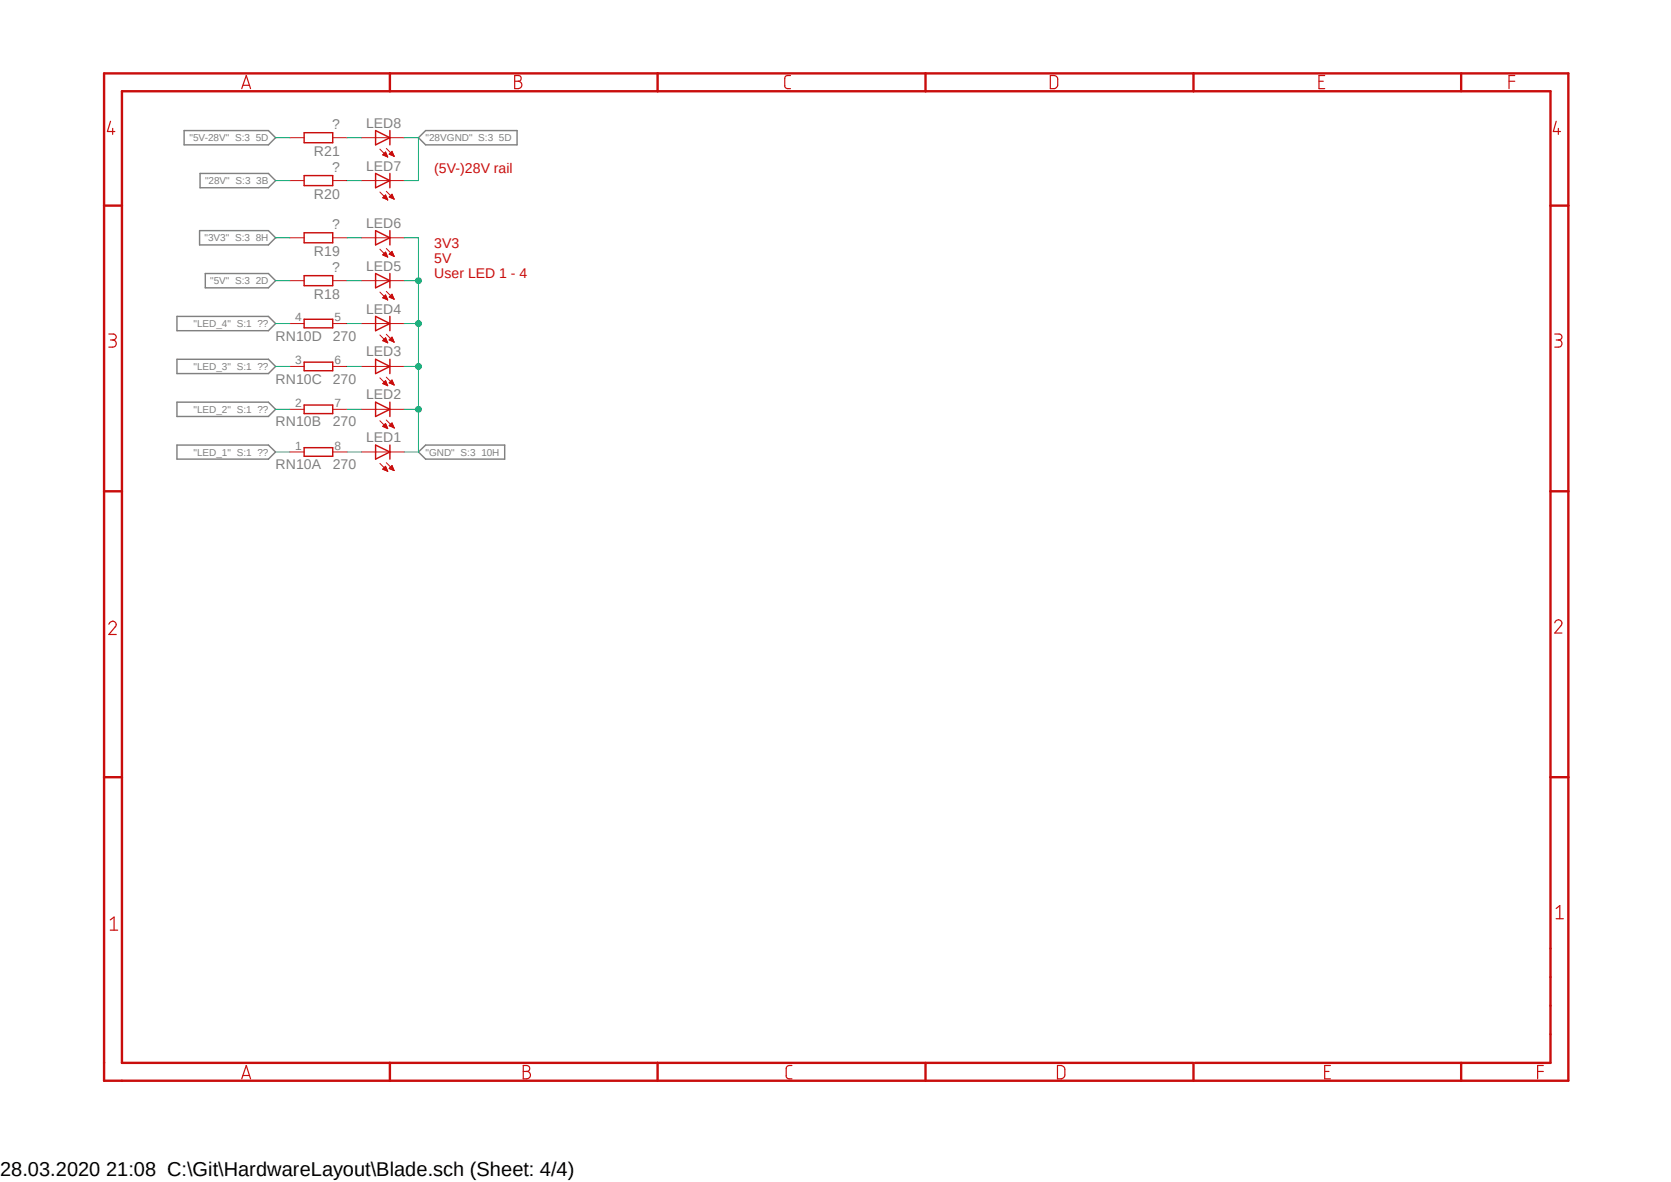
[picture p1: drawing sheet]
<svg xmlns="http://www.w3.org/2000/svg" width="297mm" height="210mm" viewBox="0 0 297 210" stroke-linecap="round" stroke-linejoin="round" font-family="sans-serif">
<path d="M18 12.1l261.1 180.6M279.1 12.1l-261.1 180.6" fill="none" stroke="#fff" stroke-width=".18"/>
<path d="M32.7 23.2h15l1.3 1.3-1.3 1.2h-15zM35.6 30.8h12.1l1.3 1.3-1.3 1.3h-12.1zM74.4 24.5l1.2-1.3h16.3v2.5h-16.3zM31.5 56.2h16.2l1.3 1.3-1.3 1.3h-16.2zM35.5 41h12.2l1.3 1.2-1.3 1.3h-12.2zM36.5 48.6h11.2l1.3 1.3-1.3 1.2h-11.2zM31.5 79.1h16.2l1.3 1.2-1.3 1.3h-16.2zM31.5 63.8h16.2l1.3 1.3-1.3 1.3h-16.2zM31.5 71.5h16.2l1.3 1.2-1.3 1.3h-16.2zM74.4 80.3l1.2-1.2h14.1v2.5h-14.1z" fill="none" stroke="#808080" stroke-width=".25"/>
<g fill="none" stroke="#c90d0c" stroke-width=".25">
<path d="M54.1 23.6h5v1.8h-5zM54.1 31.2h5v1.8h-5zM66.8 23.2l2.5 1.3-2.5 1.2zM66.8 30.8l2.5 1.3-2.5 1.3zM69.3 23.2v2.5M69.3 30.8v2.6M54.1 41.4h5v1.7h-5zM54.1 49h5v1.8h-5zM54.1 56.7h5v1.6h-5zM66.8 41l2.5 1.2-2.5 1.3zM66.8 48.6l2.5 1.3-2.5 1.2zM66.8 56.2l2.5 1.3-2.5 1.3z"/>
<path d="M69.3 41v2.5M69.3 48.6v2.5M69.3 56.2v2.6M54.1 79.5h5v1.6h-5zM54.1 64.3h5v1.6h-5zM54.1 72h5v1.5h-5zM66.8 79.1l2.5 1.2-2.5 1.3zM66.8 63.8l2.5 1.3-2.5 1.3zM66.8 71.5l2.5 1.2-2.5 1.3zM69.3 63.8v2.6M69.3 71.5v2.5M69.3 79.1v2.5"/>
</g>
<g fill="none" stroke="#c90d0c" stroke-width=".18">
<path d="M51.5 32.1h2.6M51.5 24.5h2.6M59.1 32.1h2.6M59.1 24.5h2.6M64.2 32.1h7.6M64.2 24.5h7.6M67.5 34.1l1.4 1.5M67.5 26.5l1.4 1.4M68 35.1l.5-.5 .4 .9zM68 35.1h.7M68 27.5l.9 .4M68 27.5l.5-.5 .4 .9"/>
<path d="M68 27.5h.7M68.1 35.1h.6M68.1 27.4h.6M68.2 35h.5M68.2 27.6h.6M68.2 27.3h.5M68.2 35.2h.6M68.3 34.9h.3M68.3 27.3h.3M68.4 34.8h.2M68.4 27.1h.2M68.4 27.7h.4"/>
<path d="M68.5 35.3h.3M68.5 34.7h.1M68.5 27.1h.1M68.6 27.8h.2M68.7 34l1.4 1.4M68.7 35.4h.2M68.7 26.4l1.4 1.4M68.8 27.9h.1M69.2 35h.6M69.2 27.4h.7M69.2 27.3h.6M69.3 35.1h.6"/>
<path d="M69.3 34.9h.5M69.3 27.3h.5M69.4 34.8h.4M69.4 27.1h.4M69.4 27.5h.5M69.5 35.1h.4M69.5 34.7h.3M69.5 27.1h.2M69.6 34.6h.1M69.6 27h.1M69.6 34.5h.1M69.6 27.6h.4"/>
<path d="M69.7 35.2h.3M69.7 34.5l.4 .9-.9-.4zM69.7 26.9l.4 .9-.9-.4zM69.8 27.7h.2M69.9 35.3h.1M70 27.8h.1M51.5 57.5h2.6M51.5 49.9h2.6M51.5 42.2h2.6M59.1 57.5h2.6M59.1 49.9h2.6M59.1 42.2h2.6"/>
<path d="M64.2 57.5h7.6M64.2 49.9h7.6M64.2 42.2h7.6M67.5 59.5l1.4 1.4M67.5 51.9l1.4 1.4M67.5 44.3l1.4 1.4M68 52.9l.9 .4M68 52.9l.5-.5 .4 .9M68 52.9h.7M68 45.3l.5-.5 .4 .9zM68 45.3h.7M68.1 52.8h.6"/>
<path d="M68.1 45.2h.6M68.2 45.4h.5M68.2 52.7h.5M68.2 45.1h.5M68.2 53h.6M68.3 52.7h.3M68.3 45h.3M68.4 52.6h.2M68.4 45.5h.4M68.4 44.9h.2M68.5 53.1h.3M68.5 52.5h.1"/>
<path d="M68.5 44.8h.1M68.6 45.6h.2M68.7 59.4l1.4 1.4M68.7 51.8l1.4 1.4M68.7 53.2h.2M68.7 44.2l1.4 1.4M68.8 45.6h.1M68.8 53.3h.1M69.2 52.7h.6M69.2 45.2h.7M69.2 45.1h.6M69.3 52.8h.6"/>
<path d="M69.3 52.7h.5M69.3 45h.5M69.4 52.6h.4M69.4 45.3h.5M69.4 44.9h.4M69.5 52.9h.4M69.5 52.5h.3M69.5 44.8h.2M69.6 52.4h.1M69.6 45.4h.4M69.6 44.7h.1M69.6 59.9h.1"/>
<path d="M69.6 52.3h.1M69.7 53h.3M69.7 52.3l-.5 .5 .9 .4M69.7 52.3l.4 .9M69.7 44.7l.4 .9-.9-.4zM69.8 45.5h.2M69.9 53.1h.1M70 45.6h.1M51.5 72.7h2.6M51.5 65.1h2.6M59.1 72.7h2.6M59.1 65.1h2.6"/>
<path d="M64.2 72.7h7.6M64.2 65.1h7.6M67.5 74.8l1.4 1.4M67.5 67.1l1.4 1.4M68 75.8l.5-.5 .4 .9zM68 75.7h.7M68.1 68.1h.6M68.1 60.5h.6M68.1 75.6h.6M68.1 68.2h.6M68.2 68h.5M68.2 60.4h.5"/>
<path d="M68.2 75.8h.6M68.2 75.6h.5M68.2 67.9h.5M68.2 60.3h.4M68.3 75.5h.3M68.3 60.7h.5M68.3 68.3h.5M68.3 67.8h.3M68.3 60.2h.3M68.4 75.4h.2M68.4 75.9h.4M68.4 67.7h.2"/>
<path d="M68.4 60.1h.2M68.5 75.3h.1M68.5 67.6h.1M68.5 60.7h.3M68.5 67.6l-.5 .6 .9 .3M68.5 67.6l.4 .9M68.5 68.4h.3M68.5 60l-.5 .5 .9 .4M68.5 60l.4 .9M68.5 60l.1 .1M68.6 76h.2M68.7 74.6l1.4 1.5"/>
<path d="M68.7 67l1.4 1.4M68.7 60.8h.2M68.7 68.5h.2M68.8 76.1h.1M69.2 68h.7M69.2 68l.9 .4M69.2 60.4h.7M69.2 60.4l.9 .4M69.2 60.4l.5-.5 .4 .9M69.2 75.6h.7M69.2 75.6h.6M69.3 67.9h.5"/>
<path d="M69.3 60.3h.5M69.3 75.5h.5M69.3 60.5h.6M69.3 67.8h.5M69.3 60.2h.5M69.4 75.4h.4M69.4 68.1h.5M69.4 75.7h.5M69.4 67.7h.4M69.4 60.1h.4M69.5 75.3h.2M69.5 67.6h.2"/>
<path d="M69.5 60.5h.4M69.6 68.2h.4M69.6 60h.1M69.6 75.2h.1M69.6 67.6h.1M69.6 75.8h.4M69.7 75.1l.4 .9-.9-.4zM69.7 67.5l-.5 .5M69.7 67.5l.4 .9M69.7 60.7h.3M69.8 68.3h.2M69.8 75.9h.2"/>
<path d="M69.9 60.7h.1M70 68.4h.1M51.5 80.3h2.6M59.1 80.3h2.6M64.2 80.3h7.6M67.5 82.3l1.4 1.4M68 83.4l.5-.6 .4 .9zM68 83.4h.7M68.1 83.3h.6M68.2 83.2h.5M68.2 83.5h.6M68.3 83.1h.3"/>
<path d="M68.4 83h.2M68.5 83.6h.3M68.5 82.9h.1M68.7 82.2l1.4 1.4M68.7 83.7h.2M68.9 83.7v.1M69.2 83.2h.6M69.3 83.3h.6M69.3 83.1h.5M69.4 83h.4M69.5 83.4h.4M69.5 82.9h.3"/>
<path d="M69.6 82.8h.1M69.7 83.5h.3M69.7 82.7l-.5 .5 .9 .4M69.7 82.7l.4 .9M69.9 83.6h.1"/>
</g>
<g fill="none" stroke="#c90d0c" stroke-width=".42">
<path d="M69.3 13v3.2M116.9 13v3.2M164.5 13v3.2M212.1 13v3.2M259.7 13v3.2M18.5 36.5h3.2M275.6 36.5h3.2M18.5 87.3h3.2M275.6 87.3h3.2M18.5 138.1h3.2M275.6 138.1h3.2M69.3 188.8v3.2"/>
<path d="M116.9 188.8v3.2M164.5 188.8v3.2M212 188.8h-190.3v-172.6h253.9v172.6h-15.8M212.1 188.8v3.2M212.4 188.8h47.3v3.2h-241.2v-179h260.3v179h-19"/>
</g>
<g fill="none" stroke="#c90d0c" stroke-width=".21">
<path d="M43 15.7l.8-2.3 .7 2.3M43.2 15.2h1.1M91.5 13.4h.6a.51 .51 0 0 1 .5 .5 .51 .51 0 0 1-.5 .5 .66 .66 0 0 1 .7 .7 .66 .66 0 0 1-.7 .6h-.6zM91.5 14.4h.6M140.5 13.4l-.8 .1-.2 .2v1.5a.5 .5 0 0 0 .5 .5h.5M186.7 13.4h.7a.65 .65 0 0 1 .6 .7v1a.75 .75 0 0 1-.6 .6h-.7zM234.4 14.4h.8M235.5 13.4h-1.1v2.3h1.1M268.2 14.4h1M269.2 13.4h-1v2.3M19.6 21.5l-.5 1.9h1.3M20 22.8v1.1"/>
<path d="M276.6 21.5l-.5 1.9h1.3M277 22.8v1.1M19.3 59.4h.9a.53 .53 0 0 1 .5 .5 .53 .53 0 0 1-.5 .5h-.6M276.4 59.4h.7a.53 .53 0 0 1 .5 .5 .53 .53 0 0 1-.5 .5h-.5M20 60.4a.64 .64 0 0 1 .7 .6 .64 .64 0 0 1-.7 .7h-.7M277 60.4a.64 .64 0 0 1 .6 .6 .64 .64 0 0 1-.6 .7h-.6M19.3 110.9a.64 .64 0 0 1 .9-.5 .64 .64 0 0 1 .2 1l-1.1 1.3h1.4M276.4 110.7a.63 .63 0 0 1 .8-.5 .63 .63 0 0 1 .3 1l-1.1 1.3h1.2M19.6 163.4l.7-.5v2.4M19.6 165.3h1.3M276.6 161.4l.6-.5v2.3M276.6 163.2h1.3"/>
<path d="M43 191.7l.8-2.4 .7 2.4M43.2 191.1h1.1M93 189.3h.6a.53 .53 0 0 1 .6 .5 .53 .53 0 0 1-.6 .6 .66 .66 0 0 1 .7 .6 .66 .66 0 0 1-.7 .7h-.6zM93 190.4h.6M140.8 189.3h-.5l-.5 .3-.1 1.5a.51 .51 0 0 0 .6 .6h.5M188 189.3h.6a.74 .74 0 0 1 .7 .7v1a.74 .74 0 0 1-.7 .7h-.6zM235.5 190.4h.7M236.5 189.3h-1v2.4h1M273.3 190.4h1M274.3 189.3h-1v2.4"/>
</g>
<path d="M71.8 57.5h2.6v22.8h-2.6M71.8 65.1h2.6" fill="none" stroke="#0dab76" stroke-width=".18"/>
<circle cx="74.4" cy="65.1" r=".51" fill="#0dab76"/>
<g fill="none" stroke="#0dab76" stroke-width=".18">
<path d="M71.8 72.7h2.6"/>
<circle cx="74.4" cy="65.1" r=".51"/>
</g>
<circle cx="74.4" cy="72.7" r=".51" fill="#0dab76"/>
<g fill="none" stroke="#0dab76" stroke-width=".18">
<path d="M74.4 49.9v7.6"/>
<circle cx="74.4" cy="72.7" r=".51"/>
</g>
<circle cx="74.4" cy="57.5" r=".51" fill="#0dab76"/>
<g fill="none" stroke="#0dab76" stroke-width=".18">
<path d="M71.8 42.2h2.6v7.7h-2.6"/>
<circle cx="74.4" cy="57.5" r=".51"/>
</g>
<circle cx="74.4" cy="49.9" r=".51" fill="#0dab76"/>
<g fill="none" stroke="#0dab76" stroke-width=".18">
<path d="M49 32.1h2.5M49 24.5h2.5M61.7 32.1h2.5M61.7 24.5h2.5M71.8 24.5h2.6v7.6h-2.6M49 57.5h2.5M49 49.9h2.5M49 42.2h2.5M61.7 57.5h2.5M61.7 49.9h2.5M61.7 42.2h2.5M49 65.1h2.5"/>
<path d="M49 72.7h2.5M61.7 65.1h2.5M61.7 72.7h2.5M49 80.3h2.5M61.7 80.3h2.5"/>
<circle cx="74.4" cy="49.9" r=".51"/>
</g>
<text font-size="3.6" x="0" y="208.9">28.03.2020 21:08 C:\Git\HardwareLayout\Blade.sch (Sheet: 4/4)</text>
<g font-size="2.5" fill="#808080">
<text x="59" y="22.9">?</text>
<text x="65.1" y="22.7">LED8</text>
<text x="55.8" y="27.8">R21</text>
<text x="55.8" y="35.4">R20</text>
<text x="59" y="30.6">?</text>
<text x="65.1" y="30.3">LED7</text>
<text x="59" y="40.7">?</text>
<text x="65.1" y="40.5">LED6</text>
<text x="55.8" y="45.5">R19</text>
<text x="55.8" y="53.1">R18</text>
<text x="59" y="48.3">?</text>
<text x="65.1" y="48.1">LED5</text>
<text x="65.1" y="55.7">LED4</text>
<text x="49" y="60.5">RN10D</text>
<text x="59.1" y="60.5">270</text>
<text x="65.1" y="63.3">LED3</text>
<text x="49" y="68.2">RN10C</text>
<text x="59.1" y="68.2">270</text>
<text x="65.1" y="71">LED2</text>
<text x="49" y="75.8">RN10B</text>
<text x="59.1" y="75.8">270</text>
<text x="49" y="83.4">RN10A</text>
<text x="59.1" y="83.4">270</text>
<text x="65.1" y="78.6">LED1</text>
</g>
<g font-size="2.5" fill="#c90d0c">
<text x="77.2" y="30.7">(5V-)28V rail</text>
<text x="77.2" y="44">3V3</text>
<text x="77.2" y="46.7">5V</text>
<text x="77.2" y="49.4">User LED 1 - 4</text>
</g>
<g font-size="2.1" fill="#808080">
<text x="52.5" y="57.1">4</text>
<text x="59.5" y="57.1">5</text>
<text x="52.5" y="64.7">3</text>
<text x="59.5" y="64.7">6</text>
<text x="52.5" y="72.3">2</text>
<text x="59.5" y="72.3">7</text>
<text x="52.5" y="80">1</text>
<text x="59.5" y="80">8</text>
</g>
<g font-size="1.8" fill="#808080">
<text x="33.7" y="25.1">&quot;5V-28V&quot; S:3 5D</text>
<text x="75.6" y="25.1">&quot;28VGND&quot; S:3 5D</text>
<text x="36.4" y="32.7">&quot;28V&quot; S:3 3B</text>
<text x="36.4" y="42.9">&quot;3V3&quot; S:3 8H</text>
<text x="37.3" y="50.5">&quot;5V&quot; S:3 2D</text>
<text x="34.4" y="58.1">&quot;LED_4&quot; S:1 ??</text>
<text x="34.4" y="65.7">&quot;LED_3&quot; S:1 ??</text>
<text x="34.4" y="73.4">&quot;LED_2&quot; S:1 ??</text>
<text x="34.4" y="81">&quot;LED_1&quot; S:1 ??</text>
<text x="75.6" y="81">&quot;GND&quot; S:3 10H</text>
</g>
</svg>
